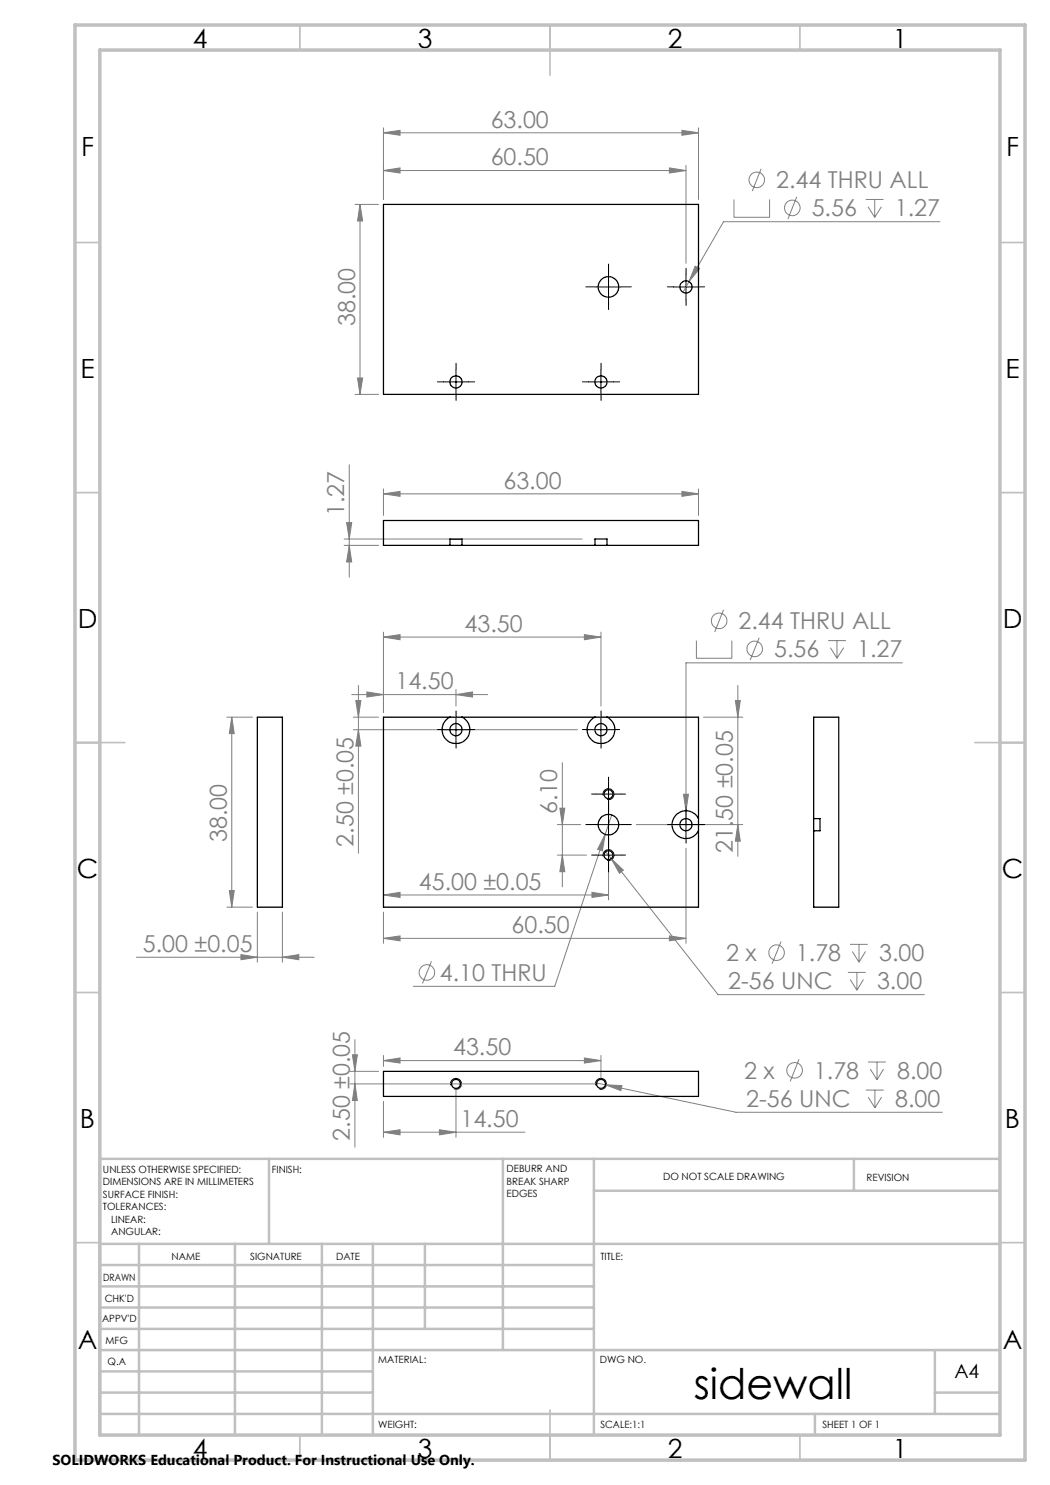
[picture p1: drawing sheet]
<svg xmlns="http://www.w3.org/2000/svg" width="210mm" height="297mm" viewBox="0 0 210 297" stroke-linecap="round" stroke-linejoin="round" font-family="sans-serif">
<g fill="none" stroke="#808080" stroke-width=".2">
<path d="M76.7 34.1l3.3-.5v1zM76.7 34.1h60.5M76.7 26.6l3.3-.5v1zM76.7 25.6v14.3M76.7 26.6h63M133.9 33.6l3.3 .5-3.3 .5zM136.4 26.1l3.3 .5-3.3 .5zM137.2 33.1v19.6M139.7 25.6v14.3M146.8 39.9v3.6h7.1v-3.6M152.2 33.8l-1.7 4.4M159.3 39.4l-1.7 4.4"/>
<path d="M173.1 39.9h3.6M174.9 39.9v3.6M71 40.9h4.7M72 40.9v38M72 40.9l.5 3.3h-1zM137.8 56.3l-1.2 2.2M139 53.2l.9 .5-2.1 2.6zM173.6 41.3l1.3 2.2M176.3 41.3l-1.4 2.2M188 44.3h-43.3l-6.9 12M71 78.9h4.7M71.5 75.6h1l-.5 3.3z"/>
<path d="M69.8 93v22.4M76.7 98.8l3.3-.5v1zM76.7 97.8v5.3M76.7 98.8h63M136.4 98.3l3.3 .5-3.3 .5zM139.7 97.8v5.3M68.8 107.8h47.6M68.8 109.1h6.9M69.3 104.5h1l-.5 3.3zM69.8 109.1l.5 3.3h-1zM70.3 138.9h27.2M71.7 137.1v33.5"/>
<path d="M73.4 138.4l3.3 .5-3.3 .5zM76.7 127.4l3.3-.5v1zM76.7 126.4v16M76.7 127.4h43.5M91.2 138.9l3.3-.5v1zM91.2 137.9v3.3M116.9 126.9l3.3 .5-3.3 .5zM120.2 126.4v14.8M139.3 128.1v3.6h7.1v-3.6M144.7 122l-1.8 4.4M147.6 137.1v34.2M151.8 127.6l-1.8 4.4"/>
<path d="M165.6 128.1h3.6M166.1 129.5l1.3 2.2M167.4 128.1v3.6M168.7 129.5l-1.3 2.2M180.5 132.6h-43.3v32.3M45.4 143.4h5.1M46.4 143.4l.4 3.3h-.9zM46.4 143.4v38M70.7 145.9h44.8M70.7 143.4h5M71.2 140.1h1l-.5 3.3zM71.7 145.9l.5 3.3h-1z"/>
<path d="M112.5 152.5v24.9M136.7 158.9h1l-.5 3.3zM140.7 143.4h7.9M147.1 140.1h1l-.5 3.3zM45.9 178.1h.9l-.4 3.3zM76.7 179l3.3-.5v1zM76.7 179h45M111.5 171h5.8M111.5 164.9h4.6M112 161.6h1l-.5 3.3zM112.5 171l.5 3.3h-1zM118.4 178.5l3.3 .5-3.3 .5z"/>
<path d="M121 166.9l-.5 3.3-1-.3zM121 166.9l-10.1 30.4h-28.2M121.1 170.3l1.1 1.4M121.7 163.2v16.8M122.2 171.7l2.5 2.3-.8 .7zM122.2 171.7l21.4 27.2h41.3M122.3 163l-1.3 3.9M127.2 164.9h21.4M137.2 169.6v19.1M147.6 164.9l.5 3.3h-1zM27.3 191.4h35.5M45.4 181.4h5.1"/>
<path d="M48.2 190.9l3.3 .5-3.3 .5zM51.5 182.4v10M56.5 191.4l3.3-.5v1zM56.5 182.4v10M76.7 187.7l3.3-.5v1zM76.7 182.4v6.3M76.7 187.7h60.5M86.3 192.3l-1.8 4.4M133.9 187.2l3.3 .5-3.3 .5zM156.2 188.3l-1.8 4.5M169.6 194.5h3.5M170 188.9h3.6"/>
<path d="M170 195.9l1.4 2.1M170.5 190.3l1.3 2.1M171.4 194.5v3.5M171.8 188.9v3.5M172.7 195.9l-1.3 2.1M173.1 190.3l-1.3 2.1M70 216.8h49.2M70 214.3h5.7M70.5 211h1l-.5 3.3zM71 207.9v21.5M71 216.8l.5 3.3h-1zM76.7 212.1l3.3-.5v1z"/>
<path d="M76.7 211.1v2.2M76.7 212.1h43.5M91.2 217.8v9.7M116.9 211.6l3.3 .5-3.3 .5zM119.3 216.6l1.8 .4M120.2 211.1v4.7M121.1 217l3.3 .1-.2 1zM121.1 217l26.1 5.5h41.3M159.8 211.8l-1.8 4.5M173.2 218h3.5M173.6 212.4h3.6M173.6 219.4l1.4 2.2"/>
<path d="M174.1 213.8l1.3 2.2M175 218v3.6M175.4 212.4v3.6M176.3 219.4l-1.3 2.2M176.7 213.8l-1.3 2.2M76.7 226.4l3.3-.4v1zM76.7 220.3v7.2M76.7 226.4h28.3M87.9 226l3.3 .4-3.3 .6z"/>
<circle cx="151.3" cy="36" r="1.55"/>
<circle cx="158.5" cy="41.6" r="1.55"/>
<circle cx="143.8" cy="124.2" r="1.55"/>
<circle cx="151" cy="129.8" r="1.55"/>
<circle cx="85.4" cy="194.5" r="1.56"/>
<circle cx="155.3" cy="190.5" r="1.55"/>
<circle cx="158.9" cy="214.1" r="1.56"/>
</g>
<g fill="none" stroke="#000" stroke-width=".2">
<path d="M119.2 57.4h5M121.7 54.9v5M134.7 57.4h5M137.2 54.9v5M88.7 76.4h5M91.2 73.9v5M117.7 76.4h5M120.2 73.9v5M88.7 145.9h5M91.2 143.4v5M117.7 145.9h5M119.2 158.8h5"/>
<path d="M120.2 143.4v5M120.7 159.1a1.07 1.07 0 0 1 .9-1.3 1.07 1.07 0 0 1 1.2 1.1 1.07 1.07 0 0 1-1.4 1M121.7 156.3v5M119.2 164.9h5M119.2 171h5M120.7 171.3a1.08 1.08 0 0 1 .9-1.3 1.08 1.08 0 0 1 1.2 1.1 1.08 1.08 0 0 1-1.4 1M121.7 162.4v5M121.7 168.5v5M134.7 164.9h5M137.2 162.4v5M90.1 217.1a1.1 1.1 0 0 1 1-1.4 1.1 1.1 0 0 1 1.2 1.2 1.1 1.1 0 0 1-1.4 .9M119.1 217.1a1.1 1.1 0 0 1 1-1.4 1.1 1.1 0 0 1 1.2 1.2 1.1 1.1 0 0 1-1.4 .9"/>
</g>
<g fill="none" stroke="#000" stroke-width=".2" stroke-dasharray="15.2 1.3 1.3 1.3">
<path d="M119.2 57.4h-2M121.7 54.9v-2.1M121.7 59.9v2M124.2 57.4h2.1M134.7 57.4h-1.2M137.2 54.9v-1.3M137.2 59.9v1.2M139.7 57.4h1.2M88.7 76.4h-1.2M91.2 73.9v-1.3M91.2 78.9v1.2M93.7 76.4h1.2"/>
<path d="M117.7 76.4h-1.2M120.2 73.9v-1.3M120.2 78.9v1.2M122.7 76.4h1.2M88.7 145.9h-1.2M91.2 143.4v-1.2M91.2 148.4v1.2M93.7 145.9h1.2M117.7 145.9h-1.2M119.2 158.8h-.9M120.2 143.4v-1.2M120.2 148.4v1.2"/>
<path d="M121.7 156.3v-.9M122.7 145.9h1.2M124.2 158.8h.9M119.2 164.9h-2M119.2 171h-.9M121.7 162.4v-2M121.7 167.4v2.1M121.7 161.3v.9M121.7 168.5v-.9M121.7 173.5v.9M124.2 164.9h2.1M124.2 171h.9"/>
<path d="M134.7 164.9h-1.2M137.2 162.4v-1.2M137.2 167.4v1.2M139.7 164.9h1.2"/>
</g>
<g fill="none" stroke="#c0c0c0" stroke-width=".35">
<path d="M60 5v5M110 5v10M160 5v5M15 48.5h5M200 48.5h5M15 98.5h5M200 98.5h5M15 148.5h10M195 148.5h10M15 198.5h5M200 198.5h5M15 248.5h5"/>
<path d="M200 248.5h5M60 287v5M110 282v10M160 287v5"/>
</g>
<g fill="none" stroke="#c0c0c0" stroke-width=".5">
<path d="M53.8 231.8v17M100.6 231.8v38.2M118.8 231.8v55.2M118.8 238.2h81.2M170.8 231.8v6.4M200 231.8h-180v55.2M20 248.8h180M20 257.3h98.8M20 253h98.8M27.8 248.8v38.2M47 248.8v38.2M64.4 248.8v38.2"/>
<path d="M74.6 248.8v38.2M85 248.8v17M20 265.8h98.8M20 261.5h98.8M20 278.5h54.6M20 274.3h54.6M20 270h180M187 278.5h13M187 270v12.8M20 282.8h180M163 282.8v4.2"/>
</g>
<path d="M15 5h190v287h-190zM20 10h180v277h-180z" fill="none" stroke="#c0c0c0" stroke-width=".7"/>
<g fill="#808080">
<path d="M91.2 138.9l3.3-.5v1zM73.4 138.4l3.3 .5-3.3 .5zM116.9 126.9l3.3 .5-3.3 .5zM76.7 127.4l3.3-.5v1zM118.4 178.5l3.3 .5-3.3 .5zM76.7 179l3.3-.5v1zM133.9 187.2l3.3 .5-3.3 .5zM76.7 187.7l3.3-.5v1z"/>
<path d="M87.9 226l3.3 .4-3.3 .6zM76.7 226.4l3.3-.4v1zM116.9 211.6l3.3 .5-3.3 .5zM76.7 212.1l3.3-.5v1zM136.4 26.1l3.3 .5-3.3 .5zM76.7 26.6l3.3-.5v1z"/>
<path d="M76.7 98.8l3.3-.5v1zM136.4 98.3l3.3 .5-3.3 .5zM136.7 158.9l.5 3.3 .5-3.3zM122.2 171.7l1.7 3 .8-.7zM121 166.9l-1.5 3 1 .3zM121.1 217l3.1 1.1 .2-1zM139 53.2l-1.2 3.1 2.1-2.6z"/>
<path d="M48.2 190.9l3.3 .5-3.3 .5zM56.5 191.4l3.3-.5v1z"/>
<path d="M133.9 33.6l3.3 .5-3.3 .5zM76.7 34.1l3.3-.5v1z"/>
<path d="M71.7 145.9l.5 3.3h-1zM71.2 140.1h1l-.5 3.3zM112.5 171l.5 3.3h-1zM112 161.6h1l-.5 3.3zM147.6 164.9l.5 3.3h-1zM147.1 140.1h1l-.5 3.3zM71 216.8l.5 3.3h-1zM70.5 211h1l-.5 3.3z"/>
<path d="M45.9 178.1h.9l-.4 3.3zM46.4 143.4l.4 3.3h-.9z"/>
<path d="M69.3 104.5h1l-.5 3.3zM69.8 109.1l.5 3.3h-1zM72 40.9l.5 3.3h-1zM71.5 75.6h1l-.5 3.3z"/>
</g>
<g fill="none" stroke="#000" stroke-width=".25">
<path d="M76.7 40.9h63v38h-63zM90 109.1h2.4M90 109.1h-13.3v-5h63v5h-18.3M90 109.1v-1.3h2.4v1.3M92.4 109.1h26.6M119 109.1h2.4M119 109.1v-1.3h2.4v1.3M51.5 143.4h5v38h-5zM76.7 143.4h63v38h-63zM90 143.4a2.77 2.77 0 0 0-1 4.3 2.77 2.77 0 0 0 4.4 0 2.77 2.77 0 0 0-1-4.3M119 143.4a2.77 2.77 0 0 0-1 4.3 2.77 2.77 0 0 0 4.4 0 2.77 2.77 0 0 0-1-4.3M139.7 163.7a2.79 2.79 0 0 0-4.3-.9 2.79 2.79 0 0 0 0 4.3 2.79 2.79 0 0 0 4.3-.9"/>
<path d="M162.7 163.7v2.5M162.7 163.7v-20.3h5v38h-5v-15.2M162.7 163.7h1.3v2.5h-1.3M76.7 214.3h63v5h-63z"/>
<circle cx="121.7" cy="57.4" r="2.04"/>
<circle cx="137.2" cy="57.4" r="1.22"/>
<circle cx="91.2" cy="76.4" r="1.22"/>
<circle cx="120.2" cy="76.4" r="1.22"/>
<circle cx="91.2" cy="145.9" r="1.22"/>
<circle cx="120.2" cy="145.9" r="1.22"/>
<circle cx="121.7" cy="158.8" r=".89"/>
<circle cx="121.7" cy="164.9" r="2.04"/>
<circle cx="121.7" cy="171" r=".88"/>
<circle cx="137.2" cy="164.9" r="1.22"/>
<circle cx="91.2" cy="216.8" r=".89"/>
<circle cx="120.2" cy="216.8" r=".89"/>
</g>
<text font-size="8.5" x="138.8" y="279.7">sidewall</text>
<g font-size="5.3">
<text x="38.5" y="9.5">4</text>
<text x="83.5" y="9.5">3</text>
<text x="133.6" y="9.5">2</text>
<text x="178.6" y="9.5">1</text>
<text x="16.2" y="31.2">F</text>
<text x="201.2" y="31.2">F</text>
<text x="16.1" y="75.5">E</text>
<text x="201.1" y="75.5">E</text>
<text x="15.5" y="125.5">D</text>
<text x="200.5" y="125.5">D</text>
<text x="15.4" y="175.5">C</text>
<text x="200.4" y="175.5">C</text>
<text x="16" y="225.5">B</text>
<text x="201" y="225.5">B</text>
<text x="15.5" y="269.7">A</text>
<text x="200.5" y="269.7">A</text>
<text x="38.5" y="291.5">4</text>
<text x="83.5" y="291.5">3</text>
<text x="133.6" y="291.5">2</text>
<text x="178.6" y="291.5">1</text>
</g>
<g font-size="4.7" fill="#808080">
<text x="98.1" y="25.5">63.00</text>
<text x="98.1" y="33.1">60.50</text>
<text x="155.2" y="37.7">2.44 THRU ALL</text>
<text x="162.3" y="43.3">5.56</text>
<text x="179" y="43.3">1.27</text>
<text x="71" y="65.2" transform="rotate(-90 71 65.2)">38.00</text>
<text x="100.7" y="97.7">63.00</text>
<text x="68.8" y="103.3" transform="rotate(-90 68.8 103.3)">1.27</text>
<text x="147.7" y="125.9">2.44 THRU ALL</text>
<text x="92.9" y="126.4">43.50</text>
<text x="154.8" y="131.5">5.56</text>
<text x="171.5" y="131.5">1.27</text>
<text x="79.1" y="137.9">14.50</text>
<text x="111.5" y="162.9" transform="rotate(-90 111.5 162.9)">6.10</text>
<text x="45.4" y="168.4" transform="rotate(-90 45.4 168.4)">38.00</text>
<text x="70.7" y="169.3" transform="rotate(-90 70.7 169.3)">2.50 ±0.05</text>
<text x="146.6" y="170.6" transform="rotate(-90 146.6 170.6)">21.50 ±0.05</text>
<text x="83.8" y="178">45.00 ±0.05</text>
<text x="28.6" y="190.4">5.00 ±0.05</text>
<text x="102.3" y="186.6">60.50</text>
<text x="88" y="196.2">4.10 THRU</text>
<text x="145.2" y="192.2">2 x</text>
<text x="145.6" y="197.8">2-56 UNC</text>
<text x="159.2" y="192.2">1.78</text>
<text x="175.4" y="197.8">3.00</text>
<text x="175.8" y="192.2">3.00</text>
<text x="90.6" y="211.1">43.50</text>
<text x="148.8" y="215.8">2 x</text>
<text x="162.8" y="215.8">1.78</text>
<text x="179.4" y="215.8">8.00</text>
<text x="149.2" y="221.4">2-56 UNC</text>
<text x="179" y="221.4">8.00</text>
<text x="92.1" y="225.4">14.50</text>
<text x="70" y="228.1" transform="rotate(-90 70 228.1)">2.50 ±0.05</text>
</g>
<text font-size="3.9" x="190.9" y="275.5">A4</text>
<text font-size="2.9" x="10.5" y="292.9">SOLIDWORKS Educational Product. For Instructional Use Only.</text>
<g font-size="2">
<text x="20.6" y="234.6">UNLESS OTHERWISE SPECIFIED:</text>
<text x="20.6" y="237.1">DIMENSIONS ARE IN MILLIMETERS</text>
<text x="20.6" y="239.6">SURFACE FINISH:</text>
<text x="54.4" y="234.6">FINISH:</text>
<text x="101.3" y="234.5">DEBURR AND</text>
<text x="101.3" y="237">BREAK SHARP</text>
<text x="101.3" y="239.5">EDGES</text>
<text x="132.6" y="236">DO NOT SCALE DRAWING</text>
<text x="173.3" y="236.2">REVISION</text>
<text x="20.6" y="242.1">TOLERANCES:</text>
<text x="22.2" y="244.6">LINEAR:</text>
<text x="22.2" y="247.1">ANGULAR:</text>
<text x="34.3" y="252">NAME</text>
<text x="50" y="251.9">SIGNATURE</text>
<text x="67.2" y="251.9">DATE</text>
<text x="120.1" y="251.9">TITLE:</text>
<text x="20.6" y="256.1">DRAWN</text>
<text x="20.9" y="260.3">CHK'D</text>
<text x="20.4" y="264.4">APPV'D</text>
<text x="21.1" y="268.8">MFG</text>
<text x="21.5" y="273">Q.A</text>
<text x="75.6" y="272.5">MATERIAL:</text>
<text x="120" y="272.5">DWG NO.</text>
<text x="75.6" y="285.5">WEIGHT:</text>
<text x="120.1" y="285.6">SCALE:1:1</text>
<text x="164.5" y="285.6">SHEET 1 OF 1</text>
</g>
</svg>
